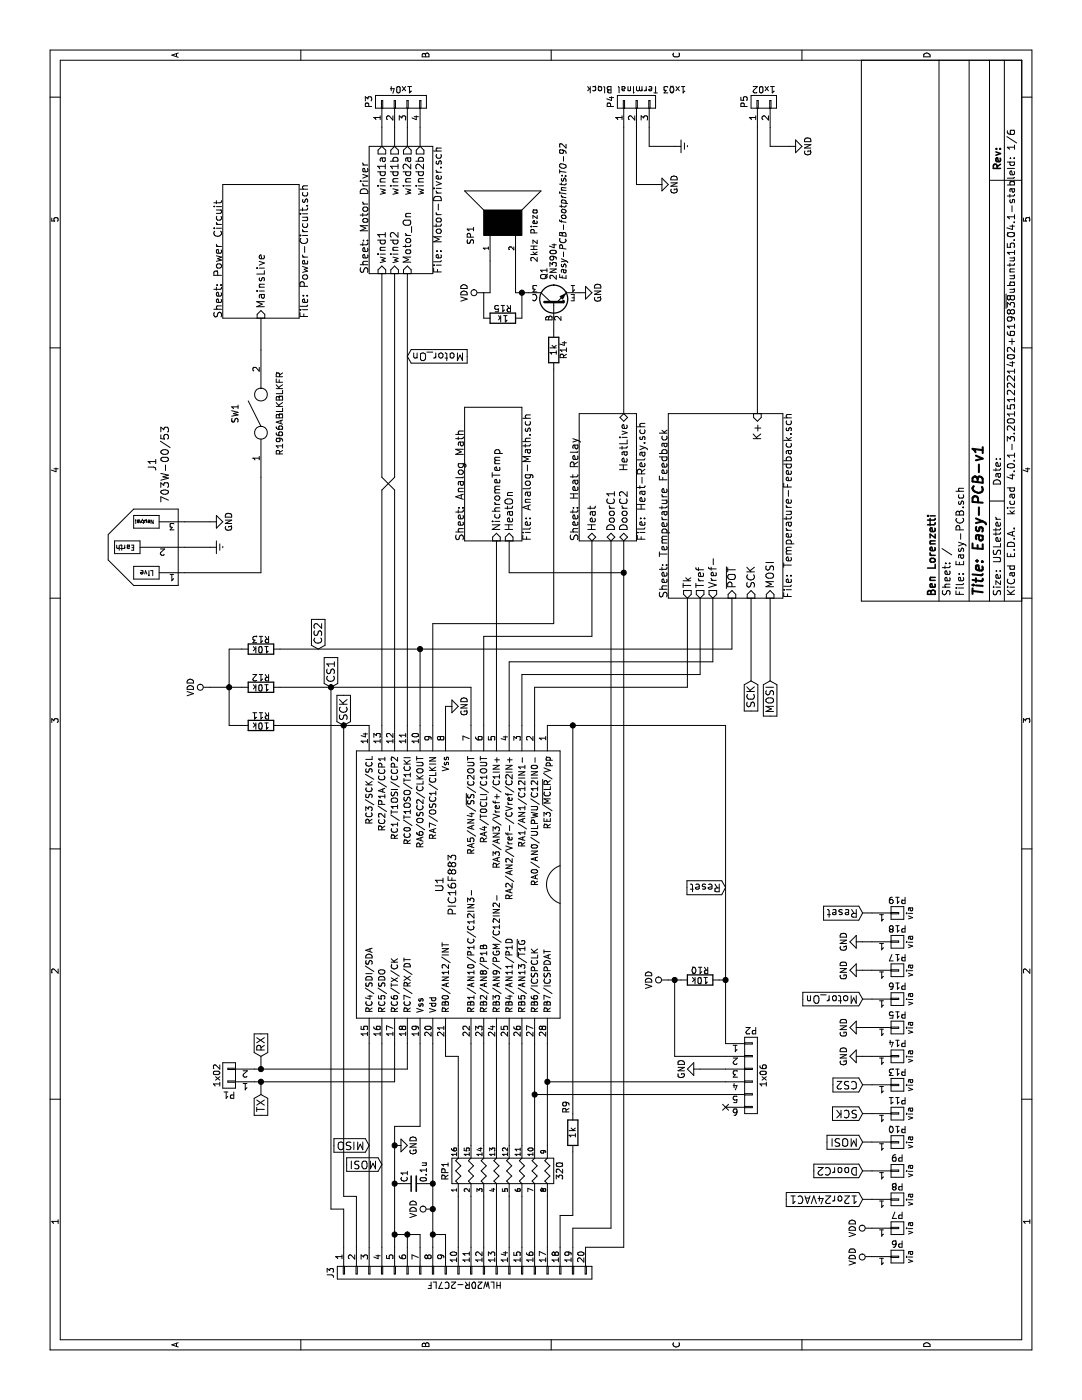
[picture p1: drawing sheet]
EESchema Schematic File Version 2
LIBS:Easy-PCB
LIBS:Easy-PCB-rescue
LIBS:power
LIBS:device
LIBS:transistors
LIBS:conn
LIBS:linear
LIBS:regul
LIBS:74xx
LIBS:cmos4000
LIBS:adc-dac
LIBS:memory
LIBS:xilinx
LIBS:microcontrollers
LIBS:dsp
LIBS:microchip
LIBS:analog_switches
LIBS:motorola
LIBS:texas
LIBS:intel
LIBS:audio
LIBS:interface
LIBS:digital-audio
LIBS:philips
LIBS:display
LIBS:cypress
LIBS:siliconi
LIBS:opto
LIBS:atmel
LIBS:contrib
LIBS:valves
LIBS:Easy-PCB-cache
EELAYER 25 0
EELAYER END
$Descr USLetter 11000 8500
encoding utf-8
Sheet 1 6
Title "Easy-PCB-v1"
Date ""
Rev ""
Comp "Ben Lorenzetti"
Comment1 ""
Comment2 ""
Comment3 ""
Comment4 ""
$EndDescr
$Sheet
S 6300 5250 1450 900 
U 564E6B87
F0 "Temperature Feedback" 60
F1 "Temperature-Feedback.sch" 60
F2 "Tref" O L 6300 5500 60 
F3 "Tk" O L 6300 5400 60 
F4 "K+" I R 7750 5950 60 
F5 "Vref-" O L 6300 5600 60 
F6 "SCK" I L 6300 5900 60 
F7 "~POT" I L 6300 5750 60 
F8 "MOSI" I L 6300 6050 60 
$EndSheet
$Comp
L CONN_01X20 J3
U 1 1
P 1000 3650
F 0 "J3" H 1000 4700 50  0000 C CNN
F 1 "HLW20R-2C7LF" V 1100 3650 50  0000 C CNN
F 2 "Easy-PCB-footprints:HLW20R-2C7LF" H 1000 3650 60  0001 C CNN
F 3 "" H 1000 3650 60  0000 C CNN
	1    1000 3650
	-1   0    0    -1  
$EndComp
$Sheet
S 6750 4550 1000 450 
U 567EDC0D
F0 "Heat Relay" 60
F1 "Heat-Relay.sch" 60
F2 "Heat" B L 6750 4650 60 
F3 "DoorC1" B L 6750 4800 60 
F4 "HeatLive" B R 7750 4900 60 
F5 "DoorC2" B L 6750 4900 60 
$EndSheet
$Comp
L PIC16F883 U1
U 1 1
P 4050 3600
F 0 "U1" H 4050 3450 60  0000 C CNN
F 1 "PIC16F883" H 4050 3550 60  0000 C CNN
F 2 "Easy-PCB-footprints:DIP-28" H 4050 3600 60  0001 C CNN
F 3 "" H 4050 3600 60  0000 C CNN
	1    4050 3600
	-1   0    0    1   
$EndComp
$Comp
L GND #PWR01
U 1 1
P 2000 3100
F 0 "#PWR01" H 2000 2850 50  0001 C CNN
F 1 "GND" H 2000 2950 50  0000 C CNN
F 2 "" H 2000 3100 50  0000 C CNN
F 3 "" H 2000 3100 50  0000 C CNN
	1    2000 3100
	1    0    0    -1  
$EndComp
$Comp
L VDD #PWR02
U 1 1
P 1500 3400
F 0 "#PWR02" H 1500 3250 50  0001 C CNN
F 1 "VDD" H 1500 3550 50  0000 C CNN
F 2 "" H 1500 3400 50  0000 C CNN
F 3 "" H 1500 3400 50  0000 C CNN
	1    1500 3400
	1    0    0    -1  
$EndComp
$Comp
L C_Small C1
U 1 1
P 1700 3250
F 0 "C1" H 1710 3320 50  0000 L CNN
F 1 "0.1u" H 1710 3170 50  0000 L CNN
F 2 "Easy-PCB-footprints:C_Disc_D3_P2.5" H 1700 3250 50  0001 C CNN
F 3 "" H 1700 3250 50  0000 C CNN
	1    1700 3250
	1    0    0    -1  
$EndComp
$Comp
L CONN_01X02 P1
U 1 1
P 2550 1800
F 0 "P1" H 2550 1950 50  0000 C CNN
F 1 "1x02" V 2650 1800 50  0000 C CNN
F 2 "Socket_Strips:Socket_Strip_Straight_1x02" H 2550 1800 50  0001 C CNN
F 3 "" H 2550 1800 50  0000 C CNN
	1    2550 1800
	0    -1   -1   0   
$EndComp
$Comp
L GND #PWR03
U 1 1
P 5450 3500
F 0 "#PWR03" H 5450 3250 50  0001 C CNN
F 1 "GND" H 5450 3350 50  0000 C CNN
F 2 "" H 5450 3500 50  0000 C CNN
F 3 "" H 5450 3500 50  0000 C CNN
	1    5450 3500
	1    0    0    -1  
$EndComp
Text GLabel 5300 2700 2    60   Input ~ 0
SCK
Text GLabel 5650 5900 0    60   Input ~ 0
SCK
Text GLabel 5600 2600 2    60   Input ~ 0
CS1
Text GLabel 5650 6050 0    60   Input ~ 0
MOSI
$Comp
L R R11
U 1 1
P 5300 2050
F 0 "R11" V 5380 2050 50  0000 C CNN
F 1 "10k" V 5300 2050 50  0000 C CNN
F 2 "Resistors_ThroughHole:Resistor_Horizontal_RM10mm" V 5230 2050 50  0001 C CNN
F 3 "" H 5300 2050 50  0000 C CNN
	1    5300 2050
	1    0    0    -1  
$EndComp
$Comp
L R R12
U 1 1
P 5600 2050
F 0 "R12" V 5680 2050 50  0000 C CNN
F 1 "10k" V 5600 2050 50  0000 C CNN
F 2 "Resistors_ThroughHole:Resistor_Horizontal_RM10mm" V 5530 2050 50  0001 C CNN
F 3 "" H 5600 2050 50  0000 C CNN
	1    5600 2050
	1    0    0    -1  
$EndComp
$Comp
L R R13
U 1 1
P 5900 2050
F 0 "R13" V 5980 2050 50  0000 C CNN
F 1 "10k" V 5900 2050 50  0000 C CNN
F 2 "Resistors_ThroughHole:Resistor_Horizontal_RM10mm" V 5830 2050 50  0001 C CNN
F 3 "" H 5900 2050 50  0000 C CNN
	1    5900 2050
	1    0    0    -1  
$EndComp
$Comp
L VDD #PWR04
U 1 1
P 5600 1650
F 0 "#PWR04" H 5600 1500 50  0001 C CNN
F 1 "VDD" H 5600 1800 50  0000 C CNN
F 2 "" H 5600 1650 50  0000 C CNN
F 3 "" H 5600 1650 50  0000 C CNN
	1    5600 1650
	1    0    0    -1  
$EndComp
Text GLabel 5900 2500 2    60   Input ~ 0
CS2
Text GLabel 2400 2050 0    60   Input ~ 0
TX
Text GLabel 2700 2050 2    60   Input ~ 0
RX
$Comp
L R R10
U 1 1
P 3300 5500
F 0 "R10" V 3380 5500 50  0000 C CNN
F 1 "10k" V 3300 5500 50  0000 C CNN
F 2 "Resistors_ThroughHole:Resistor_Horizontal_RM10mm" V 3230 5500 50  0001 C CNN
F 3 "" H 3300 5500 50  0000 C CNN
	1    3300 5500
	1    0    0    -1  
$EndComp
$Comp
L VDD #PWR05
U 1 1
P 3300 5250
F 0 "#PWR05" H 3300 5100 50  0001 C CNN
F 1 "VDD" H 3300 5400 50  0000 C CNN
F 2 "" H 3300 5250 50  0000 C CNN
F 3 "" H 3300 5250 50  0000 C CNN
	1    3300 5250
	1    0    0    -1  
$EndComp
$Comp
L GND #PWR06
U 1 1
P 2600 5500
F 0 "#PWR06" H 2600 5250 50  0001 C CNN
F 1 "GND" H 2600 5350 50  0000 C CNN
F 2 "" H 2600 5500 50  0000 C CNN
F 3 "" H 2600 5500 50  0000 C CNN
	1    2600 5500
	-1   0    0    1   
$EndComp
$Comp
L CONN_01X06 P2
U 1 1
P 2550 5900
F 0 "P2" H 2550 6250 50  0000 C CNN
F 1 "1x06" V 2650 5900 50  0000 C CNN
F 2 "Socket_Strips:Socket_Strip_Straight_1x06" H 2550 5900 50  0001 C CNN
F 3 "" H 2550 5900 50  0000 C CNN
	1    2550 5900
	0    1    1    0   
$EndComp
NoConn ~ 2300 5700
$Comp
L SPEAKER SP1
U 1 1
P 9250 3950
F 0 "SP1" H 9150 4200 50  0000 C CNN
F 1 "2kHz Piezo" H 9150 3700 50  0000 C CNN
F 2 "Easy-PCB-footprints:PS1420" H 9250 3950 50  0001 C CNN
F 3 "" H 9250 3950 50  0000 C CNN
	1    9250 3950
	1    0    0    -1  
$EndComp
$Comp
L R R15
U 1 1
P 8500 3950
F 0 "R15" V 8580 3950 50  0000 C CNN
F 1 "1k" V 8500 3950 50  0000 C CNN
F 2 "Resistors_ThroughHole:Resistor_Horizontal_RM10mm" V 8430 3950 50  0001 C CNN
F 3 "" H 8500 3950 50  0000 C CNN
	1    8500 3950
	1    0    0    -1  
$EndComp
$Comp
L R R14
U 1 1
P 8250 4350
F 0 "R14" V 8330 4350 50  0000 C CNN
F 1 "1k" V 8250 4350 50  0000 C CNN
F 2 "Resistors_ThroughHole:Resistor_Horizontal_RM10mm" V 8180 4350 50  0001 C CNN
F 3 "" H 8250 4350 50  0000 C CNN
	1    8250 4350
	0    1    1    0   
$EndComp
$Comp
L GND #PWR07
U 1 1
P 8700 4550
F 0 "#PWR07" H 8700 4300 50  0001 C CNN
F 1 "GND" H 8700 4400 50  0000 C CNN
F 2 "" H 8700 4550 50  0000 C CNN
F 3 "" H 8700 4550 50  0000 C CNN
	1    8700 4550
	1    0    0    -1  
$EndComp
$Comp
L VDD #PWR08
U 1 1
P 8700 3800
F 0 "#PWR08" H 8700 3650 50  0001 C CNN
F 1 "VDD" H 8700 3950 50  0000 C CNN
F 2 "" H 8700 3800 50  0000 C CNN
F 3 "" H 8700 3800 50  0000 C CNN
	1    8700 3800
	1    0    0    -1  
$EndComp
$Comp
L CONN_01X04 P3
U 1 1
P 10200 3150
F 0 "P3" H 10200 3400 50  0000 C CNN
F 1 "1x04" V 10300 3150 50  0000 C CNN
F 2 "Socket_Strips:Socket_Strip_Straight_1x04" H 10200 3150 50  0001 C CNN
F 3 "" H 10200 3150 50  0000 C CNN
	1    10200 3150
	1    0    0    -1  
$EndComp
$Comp
L IEC_Male_Inlet J1
U 1 1
P 6700 1300
F 0 "J1" H 7350 1400 60  0000 C CNN
F 1 "703W-00/53" H 7350 1300 60  0000 C CNN
F 2 "Easy-PCB-footprints:703W-0053" H 6700 1300 60  0001 C CNN
F 3 "" H 6700 1300 60  0000 C CNN
	1    6700 1300
	1    0    0    -1  
$EndComp
$Comp
L Earth #PWR09
U 1 1
P 6700 1650
F 0 "#PWR09" H 6700 1400 50  0001 C CNN
F 1 "Earth" H 6700 1500 50  0001 C CNN
F 2 "" H 6700 1650 50  0000 C CNN
F 3 "" H 6700 1650 50  0000 C CNN
	1    6700 1650
	1    0    0    -1  
$EndComp
$Comp
L GND #PWR010
U 1 1
P 6900 1650
F 0 "#PWR010" H 6900 1400 50  0001 C CNN
F 1 "GND" H 6900 1500 50  0000 C CNN
F 2 "" H 6900 1650 50  0000 C CNN
F 3 "" H 6900 1650 50  0000 C CNN
	1    6900 1650
	1    0    0    -1  
$EndComp
$Sheet
S 8500 1750 1050 600 
U 5682300F
F0 "Power Circuit" 60
F1 "Power-Circuit.sch" 60
F2 "MainsLive" I L 8500 2050 60 
$EndSheet
Wire Wire Line
	2000 4200 2800 4200
Wire Wire Line
	2000 4300 2800 4300
Wire Wire Line
	2000 3600 2700 3600
Wire Wire Line
	2700 3600 2700 3500
Wire Wire Line
	2700 3500 2800 3500
Wire Wire Line
	1200 3000 2800 3000
Wire Wire Line
	1200 3100 2150 3100
Wire Wire Line
	1300 3500 1200 3500
Connection ~ 1300 3400
Wire Wire Line
	1300 3200 1200 3200
Connection ~ 1300 3100
Wire Wire Line
	2800 3300 2150 3300
Wire Wire Line
	2150 3300 2150 3100
Connection ~ 2000 3100
Wire Wire Line
	1200 3400 2800 3400
Connection ~ 1500 3400
Wire Wire Line
	1700 3150 1700 3100
Connection ~ 1700 3100
Wire Wire Line
	1700 3350 1700 3400
Connection ~ 1700 3400
Wire Wire Line
	1200 2900 2800 2900
Wire Wire Line
	2600 2000 2600 3200
Wire Wire Line
	2600 3200 2800 3200
Wire Wire Line
	2500 2000 2500 3100
Wire Wire Line
	2500 3100 2800 3100
Wire Wire Line
	5300 3500 5450 3500
Wire Wire Line
	5600 3700 5300 3700
Wire Wire Line
	5600 2200 5600 3700
Wire Wire Line
	5300 2200 5300 2900
Wire Wire Line
	5300 4200 5600 4200
Wire Wire Line
	5300 4100 5700 4100
Wire Wire Line
	5300 4000 5800 4000
Wire Wire Line
	5800 4000 5800 5600
Wire Wire Line
	5800 5600 6300 5600
Wire Wire Line
	5700 4100 5700 5500
Wire Wire Line
	5700 5500 6300 5500
Wire Wire Line
	5600 4200 5600 5400
Wire Wire Line
	5600 5400 6300 5400
Wire Wire Line
	6750 4800 1350 4800
Wire Wire Line
	1200 4900 6750 4900
Wire Wire Line
	5300 3300 5900 3300
Wire Wire Line
	5900 2200 5900 5750
Wire Wire Line
	5900 5750 6300 5750
Connection ~ 5300 2700
Connection ~ 5600 2600
Connection ~ 5900 3300
Wire Wire Line
	5300 1900 5300 1800
Wire Wire Line
	5300 1800 5900 1800
Wire Wire Line
	5900 1800 5900 1900
Wire Wire Line
	5600 1650 5600 1900
Connection ~ 5600 1800
Wire Wire Line
	2400 2050 2500 2050
Connection ~ 2500 2050
Wire Wire Line
	2600 2050 2700 2050
Connection ~ 2600 2050
Wire Wire Line
	5300 5700 2800 5700
Wire Wire Line
	5300 4300 5300 5700
Connection ~ 3300 5700
Wire Wire Line
	3300 5250 3300 5350
Wire Wire Line
	2700 5700 2700 5300
Wire Wire Line
	2700 5300 3300 5300
Connection ~ 3300 5300
Wire Wire Line
	2600 5700 2600 5500
Wire Wire Line
	2400 5700 2400 4200
Connection ~ 2400 4200
Wire Wire Line
	2500 5700 2500 4300
Connection ~ 2500 4300
Wire Wire Line
	8500 3800 8700 3800
Wire Wire Line
	8700 3800 8700 3850
Wire Wire Line
	8700 3850 8950 3850
Wire Wire Line
	8500 4100 8700 4100
Wire Wire Line
	8700 4050 8700 4150
Wire Wire Line
	8700 4050 8950 4050
Connection ~ 8700 4100
Wire Wire Line
	5300 3200 8850 3200
Wire Wire Line
	6700 1450 6700 1650
Wire Wire Line
	6900 1450 6900 1650
$Comp
L SPST SW1
U 1 1
P 7750 2050
F 0 "SW1" H 7750 2250 50  0000 C CNN
F 1 "R1966ABLKBLKFR" H 7750 1900 50  0000 C CNN
F 2 "Easy-PCB-footprints:R1966ABLKBLKFR" H 7750 2050 50  0001 C CNN
F 3 "" H 7750 2050 50  0000 C CNN
	1    7750 2050
	1    0    0    -1  
$EndComp
Wire Wire Line
	6500 1450 6500 2050
Wire Wire Line
	6500 2050 7250 2050
Wire Wire Line
	8250 2050 8500 2050
$Sheet
S 8850 2900 1000 500 
U 5681BEC8
F0 "Motor Driver" 60
F1 "Motor-Driver.sch" 60
F2 "wind1a" O R 9850 3000 60 
F3 "wind1b" O R 9850 3100 60 
F4 "wind2a" O R 9850 3200 60 
F5 "wind2b" O R 9850 3300 60 
F6 "wind1" I L 8850 3000 60 
F7 "wind2" I L 8850 3100 60 
F8 "Motor_On" I L 8850 3200 60 
$EndSheet
Wire Wire Line
	5650 5900 6300 5900
Wire Wire Line
	5650 6050 6300 6050
$Sheet
S 6750 3650 1050 450 
U 56830748
F0 "Analog Math" 60
F1 "Analog-Math.sch" 60
F2 "NichromeTemp" I L 6750 3900 60 
F3 "HeatOn" I L 6750 4000 60 
$EndSheet
Wire Wire Line
	6000 3800 6000 4650
Wire Wire Line
	6000 4650 6750 4650
$Comp
L CONN_01X02 P5
U 1 1
P 10200 6000
F 0 "P5" H 10200 6150 50  0000 C CNN
F 1 "1x02" V 10300 6000 50  0000 C CNN
F 2 "Socket_Strips:Socket_Strip_Straight_1x02" H 10200 6000 50  0001 C CNN
F 3 "" H 10200 6000 50  0000 C CNN
	1    10200 6000
	1    0    0    -1  
$EndComp
$Comp
L CONN_01X03 P4
U 1 1
P 10200 5000
F 0 "P4" H 10200 5200 50  0000 C CNN
F 1 "1x03 Terminal Block" V 10300 5000 50  0000 C CNN
F 2 "Easy-PCB-footprints:5-1437652-4" H 10200 5000 50  0001 C CNN
F 3 "" H 10200 5000 50  0000 C CNN
	1    10200 5000
	1    0    0    -1  
$EndComp
Wire Wire Line
	5300 3900 6750 3900
Wire Wire Line
	5300 3400 6100 3400
Wire Wire Line
	6100 3400 6100 4350
Wire Wire Line
	6100 4350 8100 4350
Wire Wire Line
	7750 4900 10000 4900
$Comp
L Earth #PWR011
U 1 1
P 9850 5300
F 0 "#PWR011" H 9850 5050 50  0001 C CNN
F 1 "Earth" H 9850 5150 50  0001 C CNN
F 2 "" H 9850 5300 50  0000 C CNN
F 3 "" H 9850 5300 50  0000 C CNN
	1    9850 5300
	1    0    0    -1  
$EndComp
$Comp
L GND #PWR012
U 1 1
P 9550 5150
F 0 "#PWR012" H 9550 4900 50  0001 C CNN
F 1 "GND" H 9550 5000 50  0000 C CNN
F 2 "" H 9550 5150 50  0000 C CNN
F 3 "" H 9550 5150 50  0000 C CNN
	1    9550 5150
	1    0    0    -1  
$EndComp
Wire Wire Line
	10000 5000 9550 5000
Wire Wire Line
	9550 5000 9550 5150
Wire Wire Line
	10000 5100 9850 5100
Wire Wire Line
	9850 5100 9850 5300
$Comp
L GND #PWR013
U 1 1
P 9850 6200
F 0 "#PWR013" H 9850 5950 50  0001 C CNN
F 1 "GND" H 9850 6050 50  0000 C CNN
F 2 "" H 9850 6200 50  0000 C CNN
F 3 "" H 9850 6200 50  0000 C CNN
	1    9850 6200
	1    0    0    -1  
$EndComp
Wire Wire Line
	10000 6050 9850 6050
Wire Wire Line
	9850 6050 9850 6200
Wire Wire Line
	7750 5950 10000 5950
Wire Wire Line
	10000 3000 9850 3000
Wire Wire Line
	9850 3100 10000 3100
Wire Wire Line
	10000 3200 9850 3200
Wire Wire Line
	9850 3300 10000 3300
Wire Wire Line
	1300 3400 1300 3500
Wire Wire Line
	1300 3300 1200 3300
Wire Wire Line
	1300 3100 1300 3300
Connection ~ 1300 3200
Text GLabel 1850 3000 1    60   Input ~ 0
MOSI
Text GLabel 2000 2900 1    60   Input ~ 0
MISO
Wire Wire Line
	5300 2700 1600 2700
Wire Wire Line
	1600 2700 1600 2800
Wire Wire Line
	1600 2800 1200 2800
Wire Wire Line
	1500 2600 5600 2600
Wire Wire Line
	1500 2600 1500 2700
Wire Wire Line
	1500 2700 1200 2700
Wire Wire Line
	5300 4500 2250 4500
Connection ~ 5300 4500
$Comp
L R R9
U 1 1
P 2100 4500
F 0 "R9" V 2050 4700 50  0000 C CNN
F 1 "1k" V 2100 4500 50  0000 C CNN
F 2 "Resistors_ThroughHole:Resistor_Horizontal_RM10mm" V 2030 4500 50  0001 C CNN
F 3 "" H 2100 4500 50  0000 C CNN
	1    2100 4500
	0    1    1    0   
$EndComp
Wire Wire Line
	1450 4400 1200 4400
Wire Wire Line
	1200 4900 1200 4600
Wire Wire Line
	1200 4500 1350 4500
Wire Wire Line
	1350 4500 1350 4800
Wire Wire Line
	3300 5700 3300 5650
Wire Wire Line
	1450 4400 1450 4500
$Comp
L R_PACK8 RP1
U 1 1
P 1800 3950
F 0 "RP1" H 1800 4400 50  0000 C CNN
F 1 "320" H 1800 3500 50  0000 C CNN
F 2 "Buttons_Switches_ThroughHole:SW_DIP_x8_Slide" H 1800 3950 50  0001 C CNN
F 3 "" H 1800 3950 50  0000 C CNN
	1    1800 3950
	1    0    0    -1  
$EndComp
Wire Wire Line
	1450 4500 1950 4500
Wire Wire Line
	2000 3700 2800 3700
Wire Wire Line
	2800 3800 2000 3800
Wire Wire Line
	2000 3900 2800 3900
Wire Wire Line
	2800 4000 2000 4000
Wire Wire Line
	2000 4100 2800 4100
Wire Wire Line
	1200 3600 1600 3600
Wire Wire Line
	1200 3700 1600 3700
Wire Wire Line
	1200 3800 1600 3800
Wire Wire Line
	1200 3900 1600 3900
Wire Wire Line
	1200 4000 1600 4000
Wire Wire Line
	1200 4100 1600 4100
Wire Wire Line
	1200 4200 1600 4200
Wire Wire Line
	1200 4300 1600 4300
Wire Wire Line
	6000 3800 5300 3800
Connection ~ 6500 4900
Wire Wire Line
	6500 4900 6500 4000
Wire Wire Line
	6500 4000 6750 4000
$Comp
L 2N3904 Q1
U 1 1
P 8600 4350
F 0 "Q1" H 8800 4425 50  0000 L CNN
F 1 "2N3904" H 8800 4350 50  0000 L CNN
F 2 "Easy-PCB-footprints:TO-92" H 8800 4275 50  0000 L CIN
F 3 "" H 8600 4350 50  0000 L CNN
	1    8600 4350
	1    0    0    -1  
$EndComp
$Comp
L CONN_01X01 P6
U 1 1
P 1125 7050
F 0 "P6" H 1125 7150 50  0000 C CNN
F 1 "via" V 1225 7050 50  0000 C CNN
F 2 "Connect:PINTST" H 1125 7050 50  0001 C CNN
F 3 "" H 1125 7050 50  0000 C CNN
	1    1125 7050
	0    1    1    0   
$EndComp
$Comp
L CONN_01X01 P7
U 1 1
P 1350 7050
F 0 "P7" H 1350 7150 50  0000 C CNN
F 1 "via" V 1450 7050 50  0000 C CNN
F 2 "Connect:PINTST" H 1350 7050 50  0001 C CNN
F 3 "" H 1350 7050 50  0000 C CNN
	1    1350 7050
	0    1    1    0   
$EndComp
$Comp
L VDD #PWR014
U 1 1
P 1125 6850
F 0 "#PWR014" H 1125 6700 50  0001 C CNN
F 1 "VDD" H 1125 7000 50  0000 C CNN
F 2 "" H 1125 6850 50  0000 C CNN
F 3 "" H 1125 6850 50  0000 C CNN
	1    1125 6850
	1    0    0    -1  
$EndComp
$Comp
L VDD #PWR015
U 1 1
P 1350 6850
F 0 "#PWR015" H 1350 6700 50  0001 C CNN
F 1 "VDD" H 1350 7000 50  0000 C CNN
F 2 "" H 1350 6850 50  0000 C CNN
F 3 "" H 1350 6850 50  0000 C CNN
	1    1350 6850
	1    0    0    -1  
$EndComp
Wire Wire Line
	5300 3000 7150 3000
Wire Wire Line
	7150 3000 7250 3100
Wire Wire Line
	7250 3100 8850 3100
Wire Wire Line
	8850 3000 7250 3000
Wire Wire Line
	7250 3000 7150 3100
Wire Wire Line
	7150 3100 5300 3100
$Comp
L CONN_01X01 P8
U 1 1
P 1575 7050
F 0 "P8" H 1575 7150 50  0000 C CNN
F 1 "via" V 1675 7050 50  0000 C CNN
F 2 "Connect:PINTST" H 1575 7050 50  0001 C CNN
F 3 "" H 1575 7050 50  0000 C CNN
	1    1575 7050
	0    1    1    0   
$EndComp
Wire Wire Line
	1575 6850 1575 6775
Text GLabel 1575 6775 1    60   Input ~ 0
12or24VAC1
$Comp
L CONN_01X01 P9
U 1 1
P 1800 7050
F 0 "P9" H 1800 7150 50  0000 C CNN
F 1 "via" V 1900 7050 50  0000 C CNN
F 2 "Connect:PINTST" H 1800 7050 50  0001 C CNN
F 3 "" H 1800 7050 50  0000 C CNN
	1    1800 7050
	0    1    1    0   
$EndComp
Wire Wire Line
	1800 6850 1800 6775
Text GLabel 1800 6775 1    60   Input ~ 0
DoorC2
$Comp
L CONN_01X01 P10
U 1 1
P 2025 7050
F 0 "P10" H 2025 7150 50  0000 C CNN
F 1 "via" V 2125 7050 50  0000 C CNN
F 2 "Connect:PINTST" H 2025 7050 50  0001 C CNN
F 3 "" H 2025 7050 50  0000 C CNN
	1    2025 7050
	0    1    1    0   
$EndComp
Wire Wire Line
	2025 6850 2025 6775
Text GLabel 2025 6775 1    60   Input ~ 0
MOSI
$Comp
L CONN_01X01 P11
U 1 1
P 2250 7050
F 0 "P11" H 2250 7150 50  0000 C CNN
F 1 "via" V 2350 7050 50  0000 C CNN
F 2 "Connect:PINTST" H 2250 7050 50  0001 C CNN
F 3 "" H 2250 7050 50  0000 C CNN
	1    2250 7050
	0    1    1    0   
$EndComp
Wire Wire Line
	2250 6850 2250 6775
Text GLabel 2250 6775 1    60   Input ~ 0
SCK
$Comp
L CONN_01X01 P13
U 1 1
P 2475 7050
F 0 "P13" H 2475 7150 50  0000 C CNN
F 1 "via" V 2575 7050 50  0000 C CNN
F 2 "Connect:PINTST" H 2475 7050 50  0001 C CNN
F 3 "" H 2475 7050 50  0000 C CNN
	1    2475 7050
	0    1    1    0   
$EndComp
Wire Wire Line
	2475 6850 2475 6775
Text GLabel 2475 6775 1    60   Input ~ 0
CS2
$Comp
L CONN_01X01 P14
U 1 1
P 2700 7050
F 0 "P14" H 2700 7150 50  0000 C CNN
F 1 "via" V 2800 7050 50  0000 C CNN
F 2 "Connect:PINTST" H 2700 7050 50  0001 C CNN
F 3 "" H 2700 7050 50  0000 C CNN
	1    2700 7050
	0    1    1    0   
$EndComp
$Comp
L GND #PWR016
U 1 1
P 2700 6775
F 0 "#PWR016" H 2700 6525 50  0001 C CNN
F 1 "GND" H 2700 6625 50  0000 C CNN
F 2 "" H 2700 6775 50  0000 C CNN
F 3 "" H 2700 6775 50  0000 C CNN
	1    2700 6775
	-1   0    0    1   
$EndComp
Wire Wire Line
	2700 6775 2700 6850
$Comp
L CONN_01X01 P15
U 1 1
P 2925 7050
F 0 "P15" H 2925 7150 50  0000 C CNN
F 1 "via" V 3025 7050 50  0000 C CNN
F 2 "Connect:PINTST" H 2925 7050 50  0001 C CNN
F 3 "" H 2925 7050 50  0000 C CNN
	1    2925 7050
	0    1    1    0   
$EndComp
$Comp
L GND #PWR017
U 1 1
P 2925 6775
F 0 "#PWR017" H 2925 6525 50  0001 C CNN
F 1 "GND" H 2925 6625 50  0000 C CNN
F 2 "" H 2925 6775 50  0000 C CNN
F 3 "" H 2925 6775 50  0000 C CNN
	1    2925 6775
	-1   0    0    1   
$EndComp
Wire Wire Line
	2925 6850 2925 6775
$Comp
L CONN_01X01 P16
U 1 1
P 3150 7050
F 0 "P16" H 3150 7150 50  0000 C CNN
F 1 "via" V 3250 7050 50  0000 C CNN
F 2 "Connect:PINTST" H 3150 7050 50  0001 C CNN
F 3 "" H 3150 7050 50  0000 C CNN
	1    3150 7050
	0    1    1    0   
$EndComp
Wire Wire Line
	3150 6850 3150 6775
Text GLabel 3150 6775 1    60   Input ~ 0
Motor_On
Text GLabel 8200 3200 3    60   Input ~ 0
Motor_On
$Comp
L CONN_01X01 P17
U 1 1
P 3375 7050
F 0 "P17" H 3375 7150 50  0000 C CNN
F 1 "via" V 3475 7050 50  0000 C CNN
F 2 "Connect:PINTST" H 3375 7050 50  0001 C CNN
F 3 "" H 3375 7050 50  0000 C CNN
	1    3375 7050
	0    1    1    0   
$EndComp
Wire Wire Line
	3375 6850 3375 6775
$Comp
L GND #PWR018
U 1 1
P 3375 6775
F 0 "#PWR018" H 3375 6525 50  0001 C CNN
F 1 "GND" H 3375 6625 50  0000 C CNN
F 2 "" H 3375 6775 50  0000 C CNN
F 3 "" H 3375 6775 50  0000 C CNN
	1    3375 6775
	-1   0    0    1   
$EndComp
$Comp
L CONN_01X01 P18
U 1 1
P 3600 7050
F 0 "P18" H 3600 7150 50  0000 C CNN
F 1 "via" V 3700 7050 50  0000 C CNN
F 2 "Connect:PINTST" H 3600 7050 50  0001 C CNN
F 3 "" H 3600 7050 50  0000 C CNN
	1    3600 7050
	0    1    1    0   
$EndComp
Wire Wire Line
	3600 6850 3600 6775
$Comp
L GND #PWR019
U 1 1
P 3600 6775
F 0 "#PWR019" H 3600 6525 50  0001 C CNN
F 1 "GND" H 3600 6625 50  0000 C CNN
F 2 "" H 3600 6775 50  0000 C CNN
F 3 "" H 3600 6775 50  0000 C CNN
	1    3600 6775
	-1   0    0    1   
$EndComp
Text GLabel 4025 5700 1    60   Input ~ 0
Reset
$Comp
L CONN_01X01 P19
U 1 1
P 3825 7050
F 0 "P19" H 3825 7150 50  0000 C CNN
F 1 "via" V 3925 7050 50  0000 C CNN
F 2 "Connect:PINTST" H 3825 7050 50  0001 C CNN
F 3 "" H 3825 7050 50  0000 C CNN
	1    3825 7050
	0    1    1    0   
$EndComp
Wire Wire Line
	3825 6850 3825 6775
Text GLabel 3825 6775 1    60   Input ~ 0
Reset
$EndSCHEMATC
